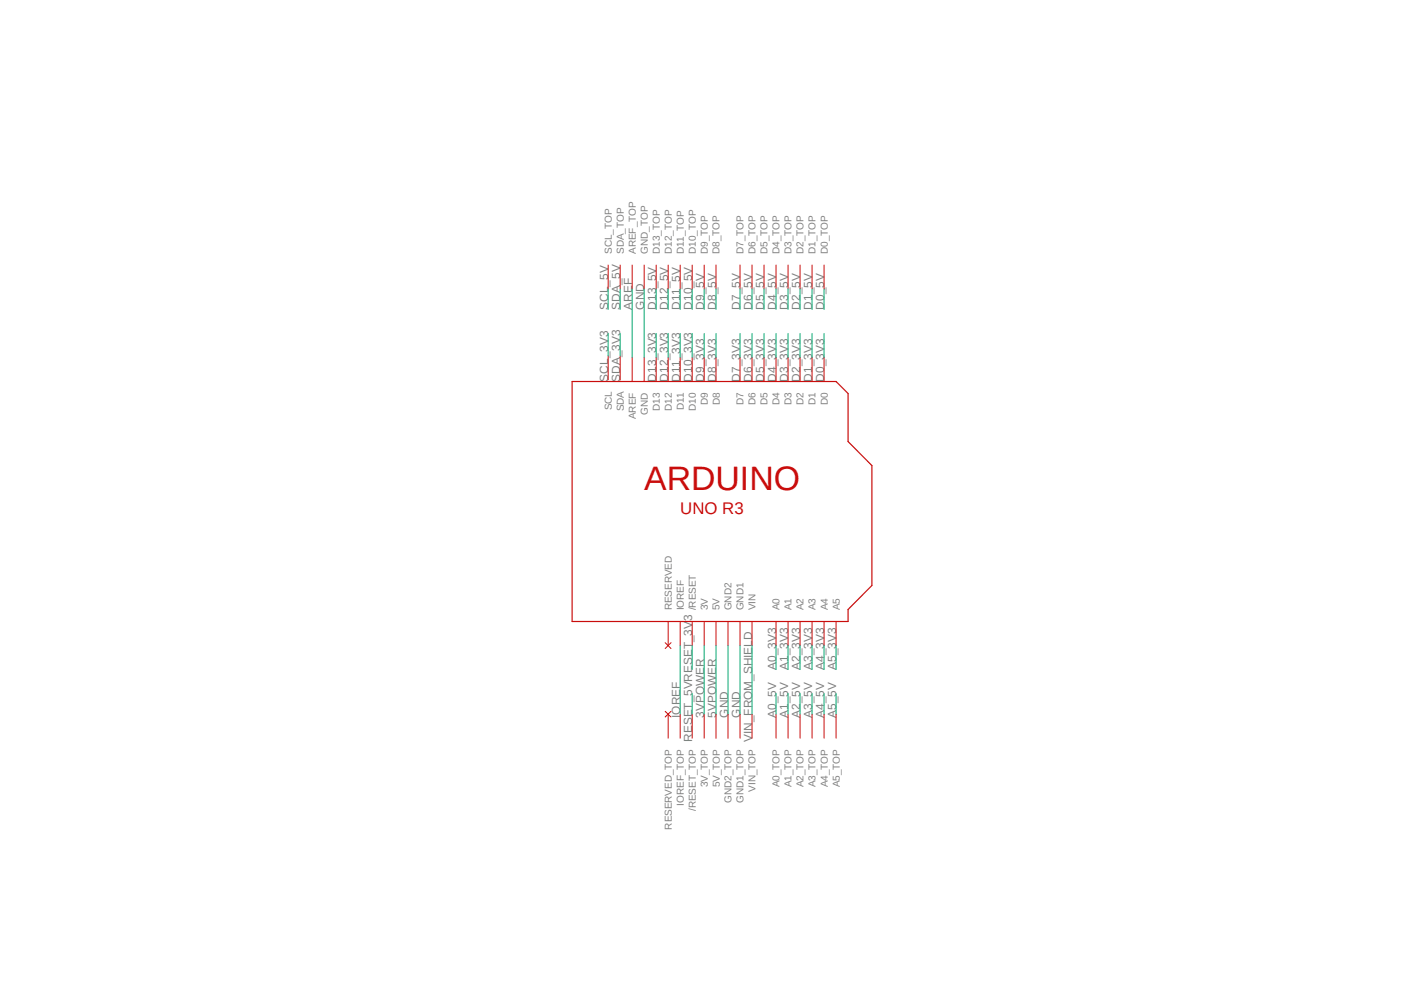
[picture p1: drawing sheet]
<svg xmlns="http://www.w3.org/2000/svg" width="297mm" height="210mm" viewBox="0 0 297 210" stroke-linecap="round" stroke-linejoin="round" font-family="sans-serif">
<path d="M120.9 42.2l63.7 133.9M184.6 42.2l-63.7 133.9" fill="none" stroke="#fff" stroke-width=".21"/>
<path d="M121 80.7h55.9l2.5 2.5v10.2l5 5.1v25.3l-5 5.1v2.5h-58.4z" fill="none" stroke="#c90d0c" stroke-width=".25"/>
<g fill="none" stroke="#c90d0c" stroke-width=".21">
<path d="M128.7 56v5.1M131.2 56v5.1M133.7 56v5.1M136.3 56v5.1M138.8 56v5.1M141.4 56v5.1M143.9 56v5.1M146.4 56v5.1M149 56v5.1M151.5 56v5.1M156.5 56v5.1M159.1 56v5.1"/>
<path d="M161.6 56v5.1M164.2 56v5.1M166.7 56v5.1M169.2 56v5.1M171.8 56v5.1M174.3 56v5.1M128.7 75.3v5M131.2 75.3v5M133.7 75.6v5.1M136.3 75.6v5.1M138.8 75.6v5.1M141.4 75.6v5.1"/>
<path d="M143.9 75.6v5.1M146.4 75.6v5.1M149 75.6v5.1M151.5 75.6v5.1M156.5 75.6v5.1M159.1 75.6v5.1M161.6 75.6v5.1M164.2 75.6v5.1M166.7 75.6v5.1M169.2 75.6v5.1M171.8 75.6v5.1M174.3 75.6v5.1"/>
<path d="M140.7 135.9l1.2 1.3M141.4 131.4v5.1M141.9 135.9l-1.2 1.3M143.9 131.4v5.1M146.4 131.4v5.1M149 131.4v5.1M151.5 131.4v5.1M154 131.4v5.1M156.5 131.4v5.1M159.1 131.4v5.1M164.2 131.4v5.1M166.7 131.4v5.1"/>
<path d="M169.2 131.4v5.1M171.8 131.4v5.1M174.3 131.4v5.1M176.9 131.4v5.1M140.7 150.5l1.2 1.1M141.4 151v5.1M141.9 150.5l-1.2 1.1M143.9 151v5.1M146.4 151v5.1M149 151v5.1M151.5 151v5.1M154 151v5.1"/>
<path d="M156.5 151v5.1M159.1 151v5.1M164.2 151v5.1M166.7 151v5.1M169.2 151v5.1M171.8 151v5.1M174.3 151v5.1M176.9 151v5.1"/>
</g>
<g fill="none" stroke="#0dab76" stroke-width=".21">
<path d="M128.7 61.1v4.3M128.7 70.5v4.8M131.2 61.1v4.3M131.2 70.5v4.8M133.7 61.1v14.5M136.3 61.1v14.5M138.8 61.1v4.3M138.8 70.5v5.1M141.4 61.1v4.3M141.4 70.5v5.1M143.9 61.1v4.3M143.9 70.5v5.1"/>
<path d="M146.4 61.1v4.3M146.4 70.5v5.1M149 61.1v4.3M149 70.5v5.1M151.5 61.1v4.3M151.5 70.5v5.1M156.5 61.1v4.3M156.5 70.5v5.1M159.1 61.1v4.3M159.1 70.5v5.1M161.6 61.1v4.3M161.6 70.5v5.1"/>
<path d="M164.2 61.1v4.3M164.2 70.5v5.1M166.7 61.1v4.3M166.7 70.5v5.1M169.2 61.1v4.3M169.2 70.5v5.1M171.8 61.1v4.3M171.8 70.5v5.1M174.3 61.1v4.3M174.3 70.5v5.1M143.9 136.5v14.5M146.4 136.5v5.1"/>
<path d="M149 136.5v14.5M151.5 136.5v14.5M154 136.5v14.5M156.5 136.5v14.5M159.1 136.5v14.5M164.2 136.5v5.1M166.7 136.5v5.1M169.2 136.5v5.1M171.8 136.5v5.1M174.3 136.5v5.1M176.9 136.5v5.1M146.4 146.7v4.3"/>
<path d="M164.2 146.7v4.3M166.7 146.7v4.3M169.2 146.7v4.3M171.8 146.7v4.3M174.3 146.7v4.3M176.9 146.7v4.3"/>
</g>
<text font-size="7.2" fill="#c90d0c" x="136.3" y="103.5">ARDUINO</text>
<text font-size="3.6" fill="#c90d0c" x="143.9" y="108.6">UNO R3</text>
<g font-size="2.5" fill="#808080">
<text x="128.7" y="65.5" transform="rotate(-90 128.7 65.5)">SCL_5V</text>
<text x="131.2" y="65.5" transform="rotate(-90 131.2 65.5)">SDA_5V</text>
<text x="133.7" y="65.5" transform="rotate(-90 133.7 65.5)">AREF</text>
<text x="136.3" y="65.5" transform="rotate(-90 136.3 65.5)">GND</text>
<text x="138.8" y="65.5" transform="rotate(-90 138.8 65.5)">D13_5V</text>
<text x="141.4" y="65.5" transform="rotate(-90 141.4 65.5)">D12_5V</text>
<text x="143.9" y="65.5" transform="rotate(-90 143.9 65.5)">D11_5V</text>
<text x="146.4" y="65.5" transform="rotate(-90 146.4 65.5)">D10_5V</text>
<text x="149" y="65.5" transform="rotate(-90 149 65.5)">D9_5V</text>
<text x="151.5" y="65.5" transform="rotate(-90 151.5 65.5)">D8_5V</text>
<text x="156.5" y="65.5" transform="rotate(-90 156.5 65.5)">D7_5V</text>
<text x="159.1" y="65.5" transform="rotate(-90 159.1 65.5)">D6_5V</text>
<text x="161.6" y="65.5" transform="rotate(-90 161.6 65.5)">D5_5V</text>
<text x="164.2" y="65.5" transform="rotate(-90 164.2 65.5)">D4_5V</text>
<text x="166.7" y="65.5" transform="rotate(-90 166.7 65.5)">D3_5V</text>
<text x="169.3" y="65.5" transform="rotate(-90 169.3 65.5)">D2_5V</text>
<text x="171.8" y="65.5" transform="rotate(-90 171.8 65.5)">D1_5V</text>
<text x="174.3" y="65.5" transform="rotate(-90 174.3 65.5)">D0_5V</text>
<text x="128.7" y="80.7" transform="rotate(-90 128.7 80.7)">SCL_3V3</text>
<text x="131.2" y="80.7" transform="rotate(-90 131.2 80.7)">SDA_3V3</text>
<text x="138.8" y="80.7" transform="rotate(-90 138.8 80.7)">D13_3V3</text>
<text x="141.4" y="80.7" transform="rotate(-90 141.4 80.7)">D12_3V3</text>
<text x="143.9" y="80.7" transform="rotate(-90 143.9 80.7)">D11_3V3</text>
<text x="146.4" y="80.7" transform="rotate(-90 146.4 80.7)">D10_3V3</text>
<text x="149" y="80.7" transform="rotate(-90 149 80.7)">D9_3V3</text>
<text x="151.5" y="80.7" transform="rotate(-90 151.5 80.7)">D8_3V3</text>
<text x="156.5" y="80.7" transform="rotate(-90 156.5 80.7)">D7_3V3</text>
<text x="159.1" y="80.7" transform="rotate(-90 159.1 80.7)">D6_3V3</text>
<text x="161.6" y="80.7" transform="rotate(-90 161.6 80.7)">D5_3V3</text>
<text x="164.2" y="80.7" transform="rotate(-90 164.2 80.7)">D4_3V3</text>
<text x="166.7" y="80.7" transform="rotate(-90 166.7 80.7)">D3_3V3</text>
<text x="169.3" y="80.7" transform="rotate(-90 169.3 80.7)">D2_3V3</text>
<text x="171.8" y="80.7" transform="rotate(-90 171.8 80.7)">D1_3V3</text>
<text x="174.3" y="80.7" transform="rotate(-90 174.3 80.7)">D0_3V3</text>
<text x="164.2" y="141.6" transform="rotate(-90 164.2 141.6)">A0_3V3</text>
<text x="166.7" y="141.6" transform="rotate(-90 166.7 141.6)">A1_3V3</text>
<text x="169.3" y="141.6" transform="rotate(-90 169.3 141.6)">A2_3V3</text>
<text x="171.8" y="141.6" transform="rotate(-90 171.8 141.6)">A3_3V3</text>
<text x="174.3" y="141.6" transform="rotate(-90 174.3 141.6)">A4_3V3</text>
<text x="176.9" y="141.6" transform="rotate(-90 176.9 141.6)">A5_3V3</text>
<text x="143.9" y="151.8" transform="rotate(-90 143.9 151.8)">IOREF</text>
<text x="149" y="151.8" transform="rotate(-90 149 151.8)">3VPOWER</text>
<text x="151.5" y="151.8" transform="rotate(-90 151.5 151.8)">5VPOWER</text>
<text x="154" y="151.8" transform="rotate(-90 154 151.8)">GND</text>
<text x="156.5" y="151.8" transform="rotate(-90 156.5 151.8)">GND</text>
<text x="164.2" y="151.8" transform="rotate(-90 164.2 151.8)">A0_5V</text>
<text x="166.7" y="151.8" transform="rotate(-90 166.7 151.8)">A1_5V</text>
<text x="169.3" y="151.8" transform="rotate(-90 169.3 151.8)">A2_5V</text>
<text x="171.8" y="151.8" transform="rotate(-90 171.8 151.8)">A3_5V</text>
<text x="174.3" y="151.8" transform="rotate(-90 174.3 151.8)">A4_5V</text>
<text x="176.9" y="151.8" transform="rotate(-90 176.9 151.8)">A5_5V</text>
<text x="146.4" y="156.8" transform="rotate(-90 146.4 156.8)">RESET_5VRESET_3V3</text>
<text x="159.1" y="156.8" transform="rotate(-90 159.1 156.8)">VIN_FROM_SHIELD</text>
</g>
<g font-size="2.1" fill="#808080">
<text x="129.4" y="53.7" transform="rotate(-90 129.4 53.7)">SCL_TOP</text>
<text x="132" y="53.7" transform="rotate(-90 132 53.7)">SDA_TOP</text>
<text x="134.5" y="53.7" transform="rotate(-90 134.5 53.7)">AREF_TOP</text>
<text x="137" y="53.7" transform="rotate(-90 137 53.7)">GND_TOP</text>
<text x="139.6" y="53.7" transform="rotate(-90 139.6 53.7)">D13_TOP</text>
<text x="142.1" y="53.7" transform="rotate(-90 142.1 53.7)">D12_TOP</text>
<text x="144.7" y="53.7" transform="rotate(-90 144.7 53.7)">D11_TOP</text>
<text x="147.2" y="53.7" transform="rotate(-90 147.2 53.7)">D10_TOP</text>
<text x="149.7" y="53.7" transform="rotate(-90 149.7 53.7)">D9_TOP</text>
<text x="152.2" y="53.7" transform="rotate(-90 152.2 53.7)">D8_TOP</text>
<text x="157.3" y="53.7" transform="rotate(-90 157.3 53.7)">D7_TOP</text>
<text x="159.9" y="53.7" transform="rotate(-90 159.9 53.7)">D6_TOP</text>
<text x="162.4" y="53.7" transform="rotate(-90 162.4 53.7)">D5_TOP</text>
<text x="164.9" y="53.7" transform="rotate(-90 164.9 53.7)">D4_TOP</text>
<text x="167.5" y="53.7" transform="rotate(-90 167.5 53.7)">D3_TOP</text>
<text x="170" y="53.7" transform="rotate(-90 170 53.7)">D2_TOP</text>
<text x="172.6" y="53.7" transform="rotate(-90 172.6 53.7)">D1_TOP</text>
<text x="175.1" y="53.7" transform="rotate(-90 175.1 53.7)">D0_TOP</text>
<text x="129.4" y="86.8" transform="rotate(-90 129.4 86.8)">SCL</text>
<text x="132" y="87" transform="rotate(-90 132 87)">SDA</text>
<text x="134.5" y="88.6" transform="rotate(-90 134.5 88.6)">AREF</text>
<text x="137" y="87.7" transform="rotate(-90 137 87.7)">GND</text>
<text x="139.6" y="86.9" transform="rotate(-90 139.6 86.9)">D13</text>
<text x="142.1" y="86.9" transform="rotate(-90 142.1 86.9)">D12</text>
<text x="144.7" y="86.7" transform="rotate(-90 144.7 86.7)">D11</text>
<text x="147.2" y="86.9" transform="rotate(-90 147.2 86.9)">D10</text>
<text x="149.7" y="85.7" transform="rotate(-90 149.7 85.7)">D9</text>
<text x="152.3" y="85.7" transform="rotate(-90 152.3 85.7)">D8</text>
<text x="157.3" y="85.7" transform="rotate(-90 157.3 85.7)">D7</text>
<text x="159.9" y="85.7" transform="rotate(-90 159.9 85.7)">D6</text>
<text x="162.4" y="85.7" transform="rotate(-90 162.4 85.7)">D5</text>
<text x="164.9" y="85.7" transform="rotate(-90 164.9 85.7)">D4</text>
<text x="167.5" y="85.7" transform="rotate(-90 167.5 85.7)">D3</text>
<text x="170" y="85.7" transform="rotate(-90 170 85.7)">D2</text>
<text x="172.6" y="85.7" transform="rotate(-90 172.6 85.7)">D1</text>
<text x="175.1" y="85.7" transform="rotate(-90 175.1 85.7)">D0</text>
<text x="142.1" y="129.1" transform="rotate(-90 142.1 129.1)">RESERVED</text>
<text x="144.7" y="129.1" transform="rotate(-90 144.7 129.1)">IOREF</text>
<text x="147.2" y="129.1" transform="rotate(-90 147.2 129.1)">/RESET</text>
<text x="149.7" y="129.1" transform="rotate(-90 149.7 129.1)">3V</text>
<text x="152.2" y="129.1" transform="rotate(-90 152.2 129.1)">5V</text>
<text x="154.8" y="129.1" transform="rotate(-90 154.8 129.1)">GND2</text>
<text x="157.3" y="129.1" transform="rotate(-90 157.3 129.1)">GND1</text>
<text x="159.9" y="129.1" transform="rotate(-90 159.9 129.1)">VIN</text>
<text x="164.9" y="129.1" transform="rotate(-90 164.9 129.1)">A0</text>
<text x="167.5" y="129.1" transform="rotate(-90 167.5 129.1)">A1</text>
<text x="170" y="129.1" transform="rotate(-90 170 129.1)">A2</text>
<text x="172.6" y="129.1" transform="rotate(-90 172.6 129.1)">A3</text>
<text x="175.1" y="129.1" transform="rotate(-90 175.1 129.1)">A4</text>
<text x="177.6" y="129.1" transform="rotate(-90 177.6 129.1)">A5</text>
<text x="149.7" y="166.5" transform="rotate(-90 149.7 166.5)">3V_TOP</text>
<text x="152.3" y="166.5" transform="rotate(-90 152.3 166.5)">5V_TOP</text>
<text x="159.9" y="167.5" transform="rotate(-90 159.9 167.5)">VIN_TOP</text>
<text x="164.9" y="166.5" transform="rotate(-90 164.9 166.5)">A0_TOP</text>
<text x="167.5" y="166.5" transform="rotate(-90 167.5 166.5)">A1_TOP</text>
<text x="170" y="166.5" transform="rotate(-90 170 166.5)">A2_TOP</text>
<text x="172.6" y="166.5" transform="rotate(-90 172.6 166.5)">A3_TOP</text>
<text x="175.1" y="166.5" transform="rotate(-90 175.1 166.5)">A4_TOP</text>
<text x="177.6" y="166.5" transform="rotate(-90 177.6 166.5)">A5_TOP</text>
<text x="144.7" y="170.4" transform="rotate(-90 144.7 170.4)">IOREF_TOP</text>
<text x="147.2" y="171.6" transform="rotate(-90 147.2 171.6)">/RESET_TOP</text>
<text x="154.8" y="169.8" transform="rotate(-90 154.8 169.8)">GND2_TOP</text>
<text x="157.3" y="169.8" transform="rotate(-90 157.3 169.8)">GND1_TOP</text>
<text x="142.1" y="175.5" transform="rotate(-90 142.1 175.5)">RESERVED_TOP</text>
</g>
</svg>
